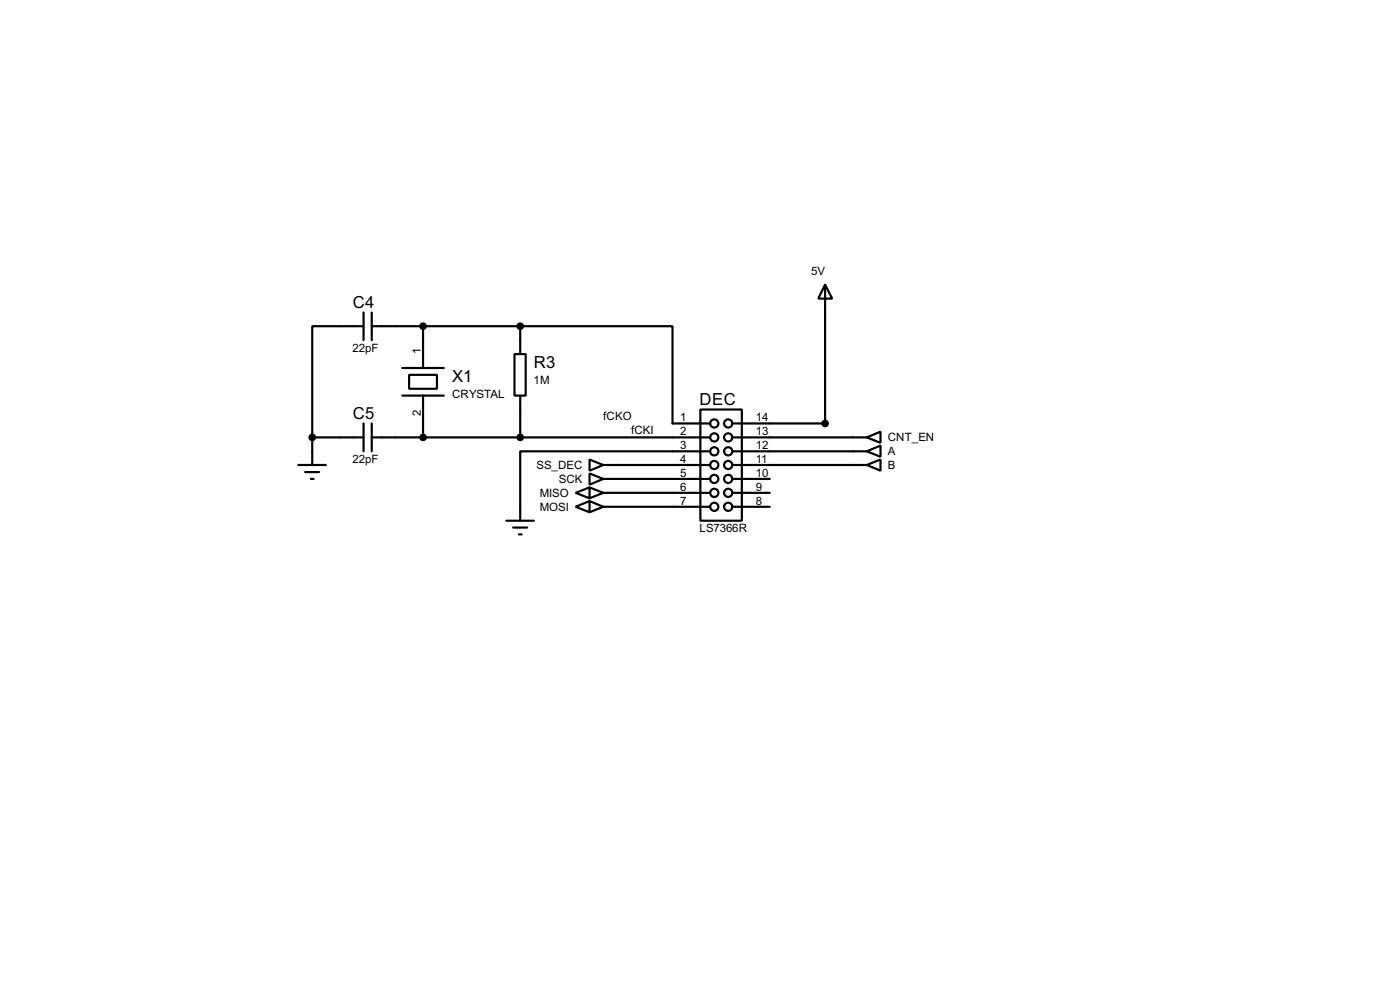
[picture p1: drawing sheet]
<svg xmlns="http://www.w3.org/2000/svg" width="256mm" height="180mm" viewBox="0 0 256 180" stroke-linecap="round" stroke-linejoin="round" font-family="sans-serif">
<g fill="none" stroke="#000" stroke-width=".4">
<path d="M66.6 59.7h-9.4v20.4M66.6 57.2v5.1M68.1 59.7h27.2M68.1 57.2v5.1M77.5 59.7v7.7M95.3 59.7h27.9v17.8h6.9M95.3 59.7v5.1M151.2 52.1l1.3 2.6h-2.6zM151.2 52.1v25.4h-17M66.6 77.5v5.1M68.1 77.5v5.1M73.7 67.4h7.6"/>
<path d="M73.7 72.4h7.6M75 68.6h5.1v2.6h-5.1zM77.5 72.4v7.7M94.3 64.8h2v7.6h-2zM95.3 72.4v7.7M128.3 75h7.6v20.3h-7.6zM54.7 85.1h5M55.9 86.4h2.6M57 87.7h.5M57.2 80.1h9.4M57.2 80.1v5M68.1 80.1h62"/>
<path d="M92.8 95.3h5M94 96.6h2.6M95.1 97.8h.5M105.5 90.2l2.5-1v2zM105.5 92.8l2.5-1.1v2.1zM108 84.1l2.5 1-2.5 1.1zM108 86.7l2.5 1-2.5 1zM108 89.2l2.5 1M108 91.7l2.5 1.1M110.5 85.1h19.6M110.5 87.7h19.6M110.5 90.2h19.6"/>
<path d="M110.5 92.8h19.6M110.5 90.2l-2.5 1M110.5 92.8l-2.5 1M130.1 82.6h-34.8v12.7M134.2 80.1h24.6M134.2 82.6h24.6M134.2 85.1h24.6M134.2 87.7h6.8M134.2 90.2h6.8M134.2 92.8h6.8M158.8 80.1l2.5-1.1v2.1zM158.8 82.6l2.5-1v2z"/>
<path d="M158.8 85.1l2.5-1v2.1z"/>
<circle cx="130.8" cy="77.5" r=".75"/>
<circle cx="133.4" cy="77.5" r=".75"/>
<circle cx="130.8" cy="85.1" r=".75"/>
<circle cx="130.8" cy="90.2" r=".75"/>
<circle cx="130.8" cy="87.7" r=".75"/>
<circle cx="130.8" cy="92.8" r=".75"/>
<circle cx="130.8" cy="80.1" r=".75"/>
<circle cx="130.8" cy="82.6" r=".75"/>
<circle cx="133.4" cy="82.6" r=".75"/>
<circle cx="133.4" cy="87.7" r=".75"/>
<circle cx="133.4" cy="90.2" r=".75"/>
<circle cx="133.4" cy="80.1" r=".75"/>
<circle cx="133.4" cy="92.8" r=".75"/>
<circle cx="133.4" cy="85.1" r=".75"/>
</g>
<g fill="#000" stroke="#000" stroke-width=".4">
<circle cx="77.5" cy="59.7" r=".5"/>
<circle cx="95.3" cy="59.7" r=".5"/>
<circle cx="151.1" cy="77.5" r=".5"/>
<circle cx="57.2" cy="80.1" r=".5"/>
<circle cx="77.5" cy="80.1" r=".5"/>
<circle cx="95.3" cy="80.1" r=".5"/>
</g>
<g font-size="3.4">
<text x="64.7" y="56.4">C4</text>
<text x="82.9" y="69.9">X1</text>
<text x="97.8" y="67.4">R3</text>
<text x="64.7" y="76.7">C5</text>
<text x="128.2" y="74.1">DEC</text>
</g>
<g font-size="2.4">
<text x="148.6" y="50.3">5V</text>
<text x="64.6" y="64.4">22pF</text>
<text x="77.1" y="64.8" transform="rotate(-90 77.1 64.8)">1</text>
<text x="97.8" y="70.3">1M</text>
<text x="77.1" y="76.1" transform="rotate(-90 77.1 76.1)">2</text>
<text x="82.8" y="72.9">CRYSTAL</text>
<text x="110.5" y="76.9">fCKO</text>
<text x="124.6" y="77.1">1</text>
<text x="138.5" y="77.1">14</text>
<text x="115.6" y="79.5">fCKI</text>
<text x="124.6" y="79.7">2</text>
<text x="124.6" y="82.2">3</text>
<text x="138.5" y="79.7">13</text>
<text x="138.5" y="82.2">12</text>
<text x="162.6" y="80.8">CNT_EN</text>
<text x="162.6" y="83.3">A</text>
<text x="64.6" y="84.7">22pF</text>
<text x="98.3" y="85.8">SS_DEC</text>
<text x="102.4" y="88.4">SCK</text>
<text x="124.6" y="84.7">4</text>
<text x="124.6" y="87.3">5</text>
<text x="124.6" y="89.8">6</text>
<text x="138.5" y="84.7">11</text>
<text x="138.5" y="87.3">10</text>
<text x="138.5" y="89.8">9</text>
<text x="162.6" y="85.8">B</text>
<text x="98.9" y="90.9">MISO</text>
<text x="98.9" y="93.5">MOSI</text>
<text x="124.6" y="92.4">7</text>
<text x="138.5" y="92.4">8</text>
<text x="128.1" y="97.4">LS7366R</text>
</g>
</svg>
